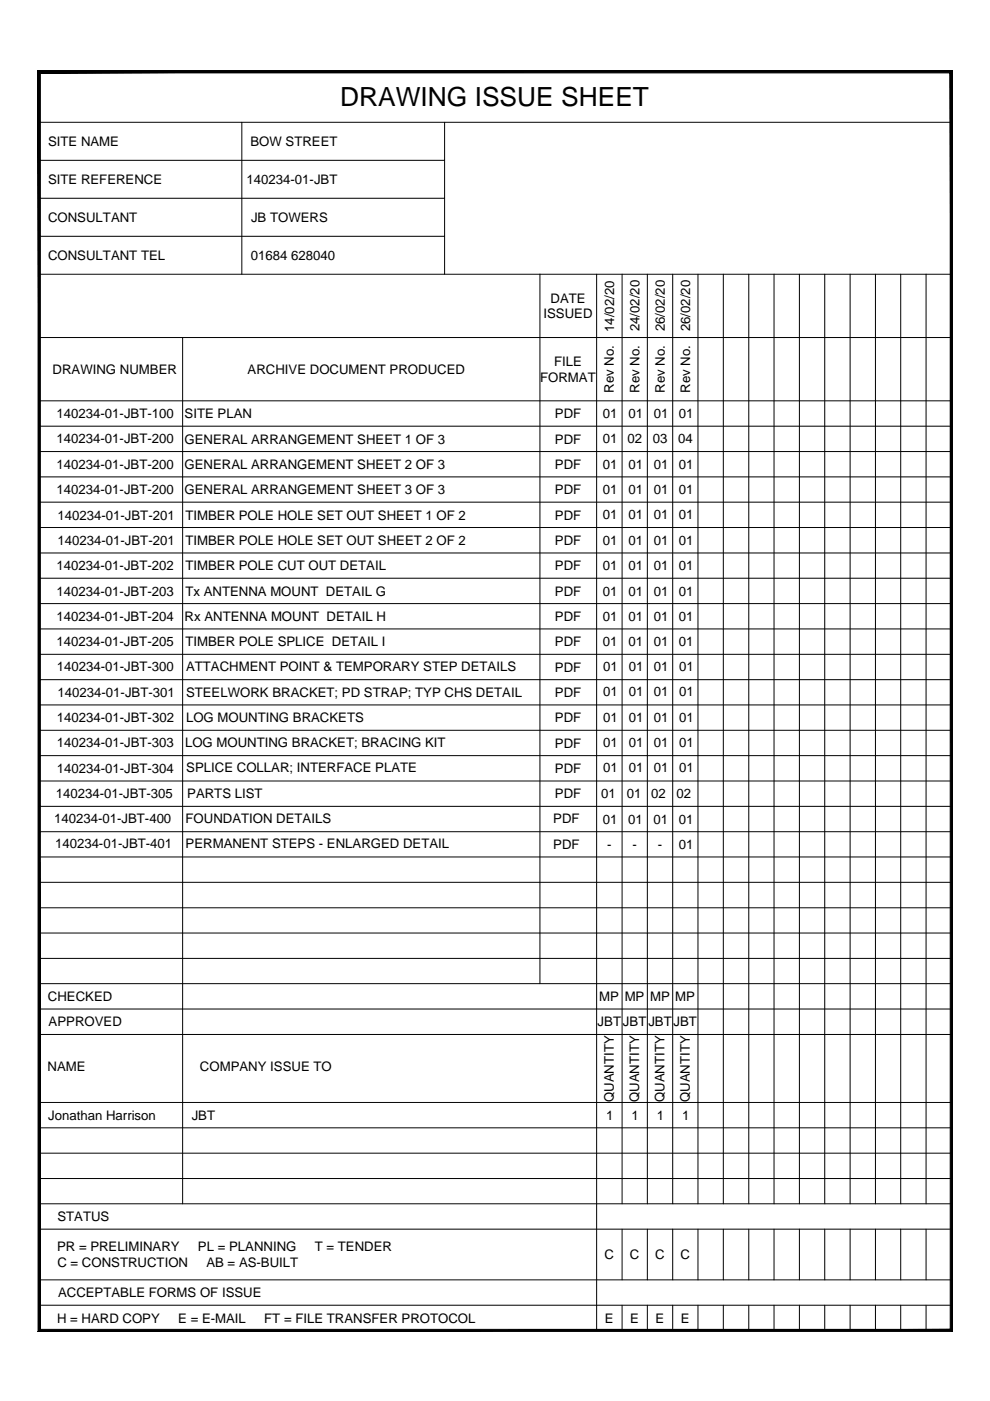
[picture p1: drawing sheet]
<svg xmlns="http://www.w3.org/2000/svg" width="210mm" height="297mm" viewBox="0 0 210 297" stroke-linecap="round" stroke-linejoin="round" font-family="sans-serif">
<path d="M8.6 15.5h192.9l.5-.6zM8.1 14.9h193.9l-193.4 .6zM8.1 14.9l.5 267v-266.4zM8.1 14.9l.5 267-.5 .4zM8.6 281.9l-.5 .4 193.4-.4zM8.1 282.3l193.4-.4 .5 .4zM201.5 15.5v266.4l.5 .4zM202 14.9v267.4l-.5-266.8z" fill="#000" stroke="#000" stroke-width=".21"/>
<g fill="none" stroke="#000" stroke-width=".21">
<path d="M8.3 15.2h193.4v266.9h-193.4zM8.3 25.9h193.4M8.3 34h86M51.3 25.9v32.2M94.3 25.9v32.2M8.3 42h86M8.3 50.1h86M8.3 58.1h193.4M114.5 58.1v150.5M126.5 58.1v224M131.9 58.1v197.1M137.3 58.1v197.1"/>
<path d="M142.6 58.1v197.1M148 58.1v197.1M153.4 58.1v197.1M158.8 58.1v197.1M164.1 58.1v197.1M169.5 58.1v197.1M174.9 58.1v197.1M180.2 58.1v197.1M185.6 58.1v197.1M191 58.1v197.1M196.3 58.1v197.1M8.3 71.6h193.4"/>
<path d="M38.7 71.6v183.6M8.3 85h193.4M8.3 90.4h193.4M8.3 95.7h193.4M8.3 101.1h193.4M8.3 106.5h193.4M8.3 111.8h193.4M8.3 117.2h193.4M8.3 122.6h193.4M8.3 128h193.4M8.3 133.4h193.4M8.3 138.7h193.4"/>
<path d="M8.3 144.1h193.4M8.3 149.5h193.4M8.3 154.8h193.4M8.3 160.2h193.4M8.3 165.6h193.4M8.3 171h193.4M8.3 176.3h193.4M8.3 181.7h193.4M8.3 187.1h193.4M8.3 192.5h193.4M8.3 197.8h193.4M8.3 203.2h193.4"/>
<path d="M8.3 208.6h193.4M8.3 213.9h193.4M8.3 219.3h193.4M8.3 233.7h193.4M8.3 239.1h193.4M8.3 244.5h193.4M8.3 249.9h193.4M8.3 255.2h193.4M8.3 260.6h193.4M8.3 271.4h193.4M8.3 276.7h193.4M131.9 260.6v10.8"/>
<path d="M131.9 276.7v5.4M137.3 260.6v10.8M137.3 276.7v5.4M142.6 260.6v10.8M142.6 276.7v5.4M148 260.6v10.8M148 276.7v5.4M153.4 260.6v10.8M153.4 276.7v5.4M158.8 260.6v10.8M158.8 276.7v5.4M164.1 260.6v10.8"/>
<path d="M164.1 276.7v5.4M169.5 260.6v10.8M169.5 276.7v5.4M174.9 260.6v10.8M174.9 276.7v5.4M180.2 260.6v10.8M180.2 276.7v5.4M185.6 260.6v10.8M185.6 276.7v5.4M191 260.6v10.8M191 276.7v5.4M196.3 260.6v10.8"/>
<path d="M196.3 276.7v5.4"/>
</g>
<text font-size="5.6" x="72.1" y="22.6">DRAWING ISSUE SHEET</text>
<g font-size="2.8">
<text x="10.2" y="31">SITE NAME</text>
<text x="53.1" y="31">BOW STREET</text>
<text x="10.2" y="39">SITE REFERENCE</text>
<text x="52.3" y="39">140234-01-JBT</text>
<text x="10.2" y="47.1">CONSULTANT</text>
<text x="53.2" y="47.1">JB TOWERS</text>
<text x="10.2" y="55.1">CONSULTANT TEL</text>
<text x="53.2" y="55.1">01684 628040</text>
<text x="116.7" y="64.2">DATE</text>
<text x="115.2" y="67.5">ISSUED</text>
<text x="130.2" y="70.4" transform="rotate(-90 130.2 70.4)">14/02/20</text>
<text x="135.6" y="70.3" transform="rotate(-90 135.6 70.3)">24/02/20</text>
<text x="141" y="70.3" transform="rotate(-90 141 70.3)">26/02/20</text>
<text x="146.3" y="70.3" transform="rotate(-90 146.3 70.3)">26/02/20</text>
<text x="117.5" y="77.6">FILE</text>
<text x="11.1" y="79.3">DRAWING NUMBER</text>
<text x="52.5" y="79.3">ARCHIVE DOCUMENT PRODUCED</text>
<text x="114.5" y="81">FORMAT</text>
<text x="130.2" y="83.3" transform="rotate(-90 130.2 83.3)">Rev No.</text>
<text x="135.6" y="83.3" transform="rotate(-90 135.6 83.3)">Rev No.</text>
<text x="140.9" y="83.3" transform="rotate(-90 140.9 83.3)">Rev No.</text>
<text x="146.3" y="83.3" transform="rotate(-90 146.3 83.3)">Rev No.</text>
<text x="12" y="88.7">140234-01-JBT-100</text>
<text x="39.1" y="88.7">SITE PLAN</text>
<text x="117.7" y="88.7">PDF</text>
<text x="127.8" y="88.7">01</text>
<text x="133.2" y="88.7">01</text>
<text x="138.6" y="88.7">01</text>
<text x="144" y="88.7">01</text>
<text x="12" y="94">140234-01-JBT-200</text>
<text x="39.1" y="94">GENERAL ARRANGEMENT SHEET 1 OF 3</text>
<text x="117.7" y="94.1">PDF</text>
<text x="127.8" y="94">01</text>
<text x="133" y="94">02</text>
<text x="138.4" y="94">03</text>
<text x="143.8" y="94">04</text>
<text x="12" y="99.4">140234-01-JBT-200</text>
<text x="39.1" y="99.4">GENERAL ARRANGEMENT SHEET 2 OF 3</text>
<text x="117.7" y="99.4">PDF</text>
<text x="127.8" y="99.4">01</text>
<text x="133.2" y="99.4">01</text>
<text x="138.6" y="99.4">01</text>
<text x="144" y="99.4">01</text>
<text x="12" y="104.8">140234-01-JBT-200</text>
<text x="39.1" y="104.8">GENERAL ARRANGEMENT SHEET 3 OF 3</text>
<text x="117.7" y="104.8">PDF</text>
<text x="127.8" y="104.8">01</text>
<text x="133.2" y="104.8">01</text>
<text x="138.6" y="104.8">01</text>
<text x="144" y="104.8">01</text>
<text x="12.2" y="110.2">140234-01-JBT-201</text>
<text x="39.3" y="110.2">TIMBER POLE HOLE SET OUT SHEET 1 OF 2</text>
<text x="117.7" y="110.2">PDF</text>
<text x="127.8" y="110.1">01</text>
<text x="133.2" y="110.1">01</text>
<text x="138.6" y="110.1">01</text>
<text x="144" y="110.1">01</text>
<text x="12.2" y="115.5">140234-01-JBT-201</text>
<text x="39.3" y="115.5">TIMBER POLE HOLE SET OUT SHEET 2 OF 2</text>
<text x="117.7" y="115.5">PDF</text>
<text x="127.8" y="115.5">01</text>
<text x="133.2" y="115.5">01</text>
<text x="138.6" y="115.5">01</text>
<text x="144" y="115.5">01</text>
<text x="12" y="120.9">140234-01-JBT-202</text>
<text x="39.3" y="120.9">TIMBER POLE CUT OUT DETAIL</text>
<text x="117.7" y="120.9">PDF</text>
<text x="127.8" y="120.9">01</text>
<text x="133.2" y="120.9">01</text>
<text x="138.6" y="120.9">01</text>
<text x="144" y="120.9">01</text>
<text x="12" y="126.3">140234-01-JBT-203</text>
<text x="12" y="131.6">140234-01-JBT-204</text>
<text x="39.1" y="131.7">Rx ANTENNA MOUNT DETAIL H</text>
<text x="39.3" y="126.3">Tx ANTENNA MOUNT DETAIL G</text>
<text x="117.7" y="126.3">PDF</text>
<text x="117.7" y="131.7">PDF</text>
<text x="127.8" y="126.3">01</text>
<text x="127.8" y="131.6">01</text>
<text x="133.2" y="126.3">01</text>
<text x="133.2" y="131.6">01</text>
<text x="138.6" y="126.3">01</text>
<text x="138.6" y="131.6">01</text>
<text x="144" y="126.3">01</text>
<text x="144" y="131.6">01</text>
<text x="12" y="137">140234-01-JBT-205</text>
<text x="39.3" y="137.1">TIMBER POLE SPLICE DETAIL I</text>
<text x="117.7" y="137">PDF</text>
<text x="127.8" y="137">01</text>
<text x="133.2" y="137">01</text>
<text x="138.6" y="137">01</text>
<text x="144" y="137">01</text>
<text x="12" y="142.3">140234-01-JBT-300</text>
<text x="39.4" y="142.3">ATTACHMENT POINT &amp; TEMPORARY STEP DETAILS</text>
<text x="117.7" y="142.4">PDF</text>
<text x="127.9" y="142.3">01</text>
<text x="133.3" y="142.3">01</text>
<text x="138.6" y="142.3">01</text>
<text x="144" y="142.3">01</text>
<text x="12.2" y="147.7">140234-01-JBT-301</text>
<text x="39.4" y="147.7">STEELWORK BRACKET; PD STRAP; TYP CHS DETAIL</text>
<text x="117.7" y="147.8">PDF</text>
<text x="127.9" y="147.7">01</text>
<text x="133.3" y="147.7">01</text>
<text x="138.6" y="147.7">01</text>
<text x="144" y="147.7">01</text>
<text x="12.1" y="153.1">140234-01-JBT-302</text>
<text x="39.4" y="153.1">LOG MOUNTING BRACKETS</text>
<text x="117.7" y="153.2">PDF</text>
<text x="127.9" y="153">01</text>
<text x="133.3" y="153">01</text>
<text x="138.6" y="153">01</text>
<text x="144" y="153">01</text>
<text x="12" y="158.5">140234-01-JBT-303</text>
<text x="39.2" y="158.3">LOG MOUNTING BRACKET; BRACING KIT</text>
<text x="117.7" y="158.5">PDF</text>
<text x="127.9" y="158.4">01</text>
<text x="133.3" y="158.4">01</text>
<text x="138.6" y="158.4">01</text>
<text x="144" y="158.4">01</text>
<text x="12" y="163.9">140234-01-JBT-304</text>
<text x="39.5" y="163.7">SPLICE COLLAR; INTERFACE PLATE</text>
<text x="117.7" y="163.9">PDF</text>
<text x="127.9" y="163.7">01</text>
<text x="133.3" y="163.7">01</text>
<text x="138.6" y="163.7">01</text>
<text x="144" y="163.7">01</text>
<text x="11.8" y="169.2">140234-01-JBT-305</text>
<text x="39.7" y="169.2">PARTS LIST</text>
<text x="117.7" y="169.3">PDF</text>
<text x="127.5" y="169.2">01</text>
<text x="132.9" y="169.2">01</text>
<text x="138.1" y="169.2">02</text>
<text x="143.4" y="169.2">02</text>
<text x="11.5" y="174.5">140234-01-JBT-400</text>
<text x="11.7" y="179.9">140234-01-JBT-401</text>
<text x="39.3" y="174.5">FOUNDATION DETAILS</text>
<text x="39.4" y="179.9">PERMANENT STEPS - ENLARGED DETAIL</text>
<text x="117.3" y="174.6">PDF</text>
<text x="117.3" y="179.9">PDF</text>
<text x="127.8" y="174.6">01</text>
<text x="133.2" y="174.7">01</text>
<text x="138.6" y="174.6">01</text>
<text x="144" y="174.6">01</text>
<text x="128.7" y="180">-</text>
<text x="134.1" y="180.1">-</text>
<text x="139.5" y="180">-</text>
<text x="144" y="180">01</text>
<text x="10.2" y="212.3">CHECKED</text>
<text x="127" y="212.3">MP</text>
<text x="132.4" y="212.3">MP</text>
<text x="137.8" y="212.3">MP</text>
<text x="143.2" y="212.3">MP</text>
<text x="10.3" y="217.6">APPROVED</text>
<text x="126.7" y="217.6">JBT</text>
<text x="132.1" y="217.6">JBT</text>
<text x="137.5" y="217.6">JBT</text>
<text x="142.8" y="217.6">JBT</text>
<text x="10.1" y="227">NAME</text>
<text x="42.4" y="227">COMPANY ISSUE TO</text>
<text x="130.1" y="233.7" transform="rotate(-90 130.1 233.7)">QUANTITY</text>
<text x="135.5" y="233.7" transform="rotate(-90 135.5 233.7)">QUANTITY</text>
<text x="140.9" y="233.7" transform="rotate(-90 140.9 233.7)">QUANTITY</text>
<text x="146.3" y="233.7" transform="rotate(-90 146.3 233.7)">QUANTITY</text>
<text x="10.2" y="237.4">Jonathan Harrison</text>
<text x="40.6" y="237.4">JBT</text>
<text x="128.5" y="237.4">1</text>
<text x="133.9" y="237.4">1</text>
<text x="139.3" y="237.4">1</text>
<text x="144.6" y="237.4">1</text>
<text x="12.2" y="258.9">STATUS</text>
<text x="12.1" y="265.3">PR = PRELIMINARY</text>
<text x="12.2" y="268.7">C = CONSTRUCTION</text>
<text x="42" y="265.3">PL = PLANNING</text>
<text x="43.8" y="268.7">AB = AS-BUILT</text>
<text x="66.7" y="265.3">T = TENDER</text>
<text x="128.2" y="267">C</text>
<text x="133.6" y="267">C</text>
<text x="138.9" y="267">C</text>
<text x="144.3" y="267">C</text>
<text x="12.3" y="275.1">ACCEPTABLE FORMS OF ISSUE</text>
<text x="12.1" y="280.4">H = HARD COPY</text>
<text x="37.8" y="280.4">E = E-MAIL</text>
<text x="56" y="280.4">FT = FILE TRANSFER PROTOCOL</text>
<text x="128.2" y="280.4">E</text>
<text x="133.6" y="280.4">E</text>
<text x="139" y="280.4">E</text>
<text x="144.3" y="280.4">E</text>
</g>
</svg>
